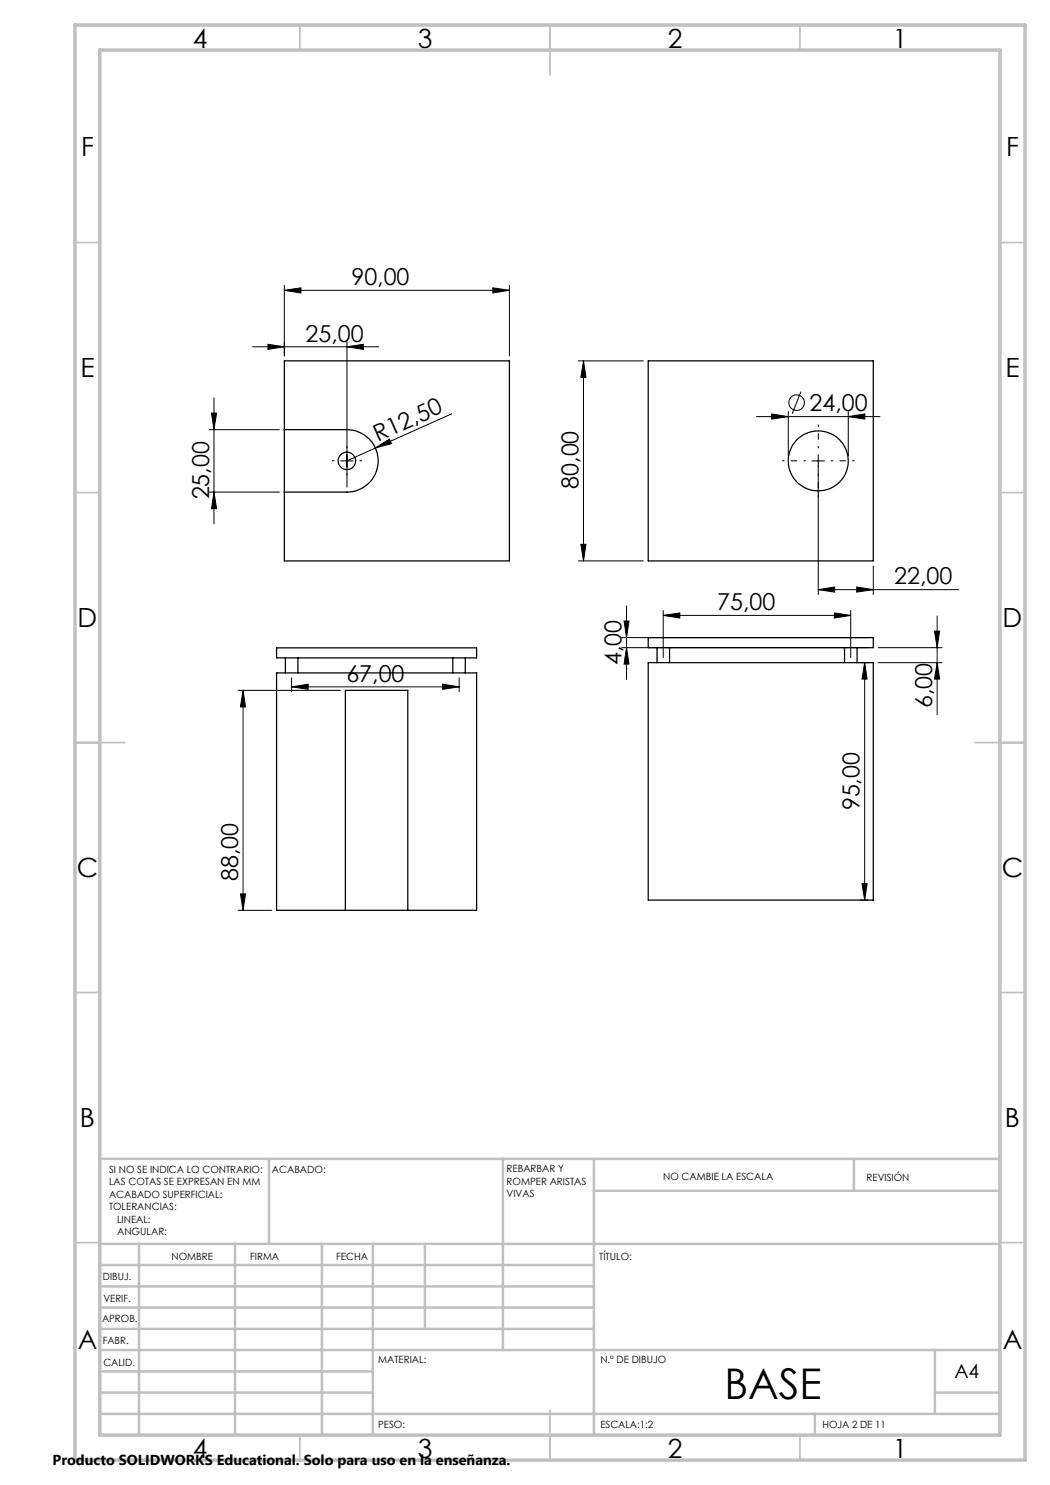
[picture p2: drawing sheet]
<svg xmlns="http://www.w3.org/2000/svg" width="210mm" height="297mm" viewBox="0 0 210 297" stroke-linecap="round" stroke-linejoin="round" font-family="sans-serif">
<g fill="none" stroke="#000" stroke-width=".25">
<path d="M56.9 72.2h45v40h-45zM129.6 72.2h45.1v40h-45.1zM56.9 85.9h12.5a6.2 6.2 0 0 1 6.2 6.3 6.2 6.2 0 0 1-6.2 6.2h-12.5M55.3 129.6h40v2h-40zM57.1 131.6v3M59.6 131.6v3M90.6 131.6v3M93.1 131.6v3M129.6 127.5h45.1v2h-45.1zM129.6 132.5h45.1v47.5h-45.1zM131.4 129.5v3M133.9 129.5v3"/>
<path d="M168.9 129.5v3M171.4 129.5v3M69.1 182.1h12.5M69.1 182.1h-13.8v-47.5h40v47.5h-13.7M69.1 182.1v-44h12.5v44"/>
<circle cx="69.4" cy="92.2" r="1.75"/>
<circle cx="163.6" cy="92.2" r="6"/>
</g>
<g fill="none" stroke="#000" stroke-width=".2">
<path d="M56.9 58.1l3.3-.5v1zM56.9 57.1v14.1M56.9 58.1h45M98.6 57.6l3.3 .5-3.3 .5zM101.9 57.1v14.1M42.8 79.6v25.2M50.5 69.4h25.2M53.6 68.9l3.3 .5-3.3 .5zM69.4 69.4l3.3-.5v1zM69.4 68.4v29M115.7 72.2h13M116.7 72.2l.5 3.3h-1z"/>
<path d="M116.7 72.2v40M160.2 78.3l-1.8 4.5M41.8 85.9h14.1M41.8 98.4h14.1M42.3 82.6h1l-.5 3.3zM42.8 98.4l.5 3.3h-1zM68.1 92.2h2.5M75.1 89.6l2.8-1.8 .4 .9zM75.1 89.6l-5.7 2.6M90.3 82.8l-15.2 6.8M151.3 83.3h24.7M154.3 82.8l3.4 .5-3.4 .5z"/>
<path d="M157.7 82.3v8.9M162.4 92.2h2.5M163.7 90.9v28M169.7 83.3l3.3-.5v1zM169.7 82.3v8.9M115.7 112.2h13M116.2 108.9h1l-.5 3.3zM163.7 117.9l3.2-.5v1zM163.7 117.9h28.1M171.3 117.4l3.4 .5-3.4 .5zM174.7 113.2v5.7M47.6 138.1h20.5"/>
<path d="M48.6 138.1l.5 3.3h-1zM48.6 138.1v44M58.3 137.4l3.3-.6v1.1zM58.3 135.6v2.8M58.3 137.4h33.5M88.5 136.8l3.3 .6-3.3 .5zM91.8 135.6v2.8M124.3 129.5h49.3M124.3 127.5h49.3M124.8 124.2h1l-.5 3.3zM125.3 129.5l.5 3.3h-1zM125.3 121.2v14.7"/>
<path d="M132.6 123.1l3.4-.5v1zM132.6 122.1v9.4M132.6 123.1h37.5M166.9 122.6l3.2 .5-3.2 .5zM170.1 122.1v9.4M171.9 132.5h1.7M172.9 132.5l.5 3.3h-1zM172.9 132.5v47.5M175.6 132.5h12.8M175.6 129.5h12.8M186.9 126.2h1l-.5 3.3zM187.4 132.5l.5 3.3h-1z"/>
<path d="M187.4 123.2v19.7M48.1 178.8h1l-.5 3.3zM172.4 176.7h1l-.5 3.3zM47.6 182.1h6.7M171.9 180h1.7"/>
<circle cx="159.3" cy="80.5" r="1.55"/>
</g>
<path d="M66.9 92.2h-.5M69.4 89.7v-.5M69.4 94.7v.5M71.9 92.2h.5" fill="none" stroke="#000" stroke-width=".2" stroke-dasharray="15.2 1.3 1.3 1.3" stroke-linecap="butt"/>
<path d="M161.2 92.2h-4.8M163.7 89.7v-4.8M163.7 94.7v4.7M166.2 92.2h4.7" fill="none" stroke="#000" stroke-width=".2" stroke-dasharray="15.2 1.3 1.3 1.3" stroke-dashoffset="14.8" stroke-linecap="butt"/>
<g fill="none" stroke="#c0c0c0" stroke-width=".35">
<path d="M60 5v5M110 5v10M160 5v5M15 48.5h5M200 48.5h5M15 98.5h5M200 98.5h5M15 148.5h10M195 148.5h10M15 198.5h5M200 198.5h5M15 248.5h5"/>
<path d="M200 248.5h5M60 287v5M110 282v10M160 287v5"/>
</g>
<g fill="none" stroke="#c0c0c0" stroke-width=".5">
<path d="M53.8 231.8v17M100.6 231.8v38.2M118.8 231.8v55.2M118.8 238.2h81.2M170.8 231.8v6.4M200 231.8h-180v55.2M20 248.8h180M20 257.3h98.8M20 253h98.8M27.8 248.8v38.2M47 248.8v38.2M64.4 248.8v38.2"/>
<path d="M74.6 248.8v38.2M85 248.8v17M20 265.8h98.8M20 261.5h98.8M20 278.5h54.6M20 274.3h54.6M20 270h180M187 278.5h13M187 270v12.8M20 282.8h180M163 282.8v4.2"/>
</g>
<path d="M15 5h190v287h-190zM20 10h180v277h-180z" fill="none" stroke="#c0c0c0" stroke-width=".7"/>
<g fill="#000">
<path d="M75.1 89.6l2.8-1.8 .4 .9z"/>
<path d="M56.9 58.1l3.3-.5v1zM98.6 57.6l3.3 .5-3.3 .5z"/>
<path d="M69.4 69.4l3.3-.5v1zM53.6 68.9l3.3 .5-3.3 .5z"/>
<path d="M116.7 72.2l.5 3.3h-1zM116.2 108.9h1l-.5 3.3zM42.3 82.6h1l-.5 3.3zM42.8 98.4l.5 3.3h-1z"/>
<path d="M154.3 82.8l3.4 .5-3.4 .5zM169.7 83.3l3.3-.5v1zM163.7 117.9l3.2-.5v1zM171.3 117.4l3.4 .5-3.4 .5zM132.6 123.1l3.4-.5v1zM166.9 122.6l3.2 .5-3.2 .5zM58.3 137.4l3.3-.6v1.1zM88.5 136.8l3.3 .6-3.3 .5z"/>
<path d="M172.4 176.7h1l-.5 3.3zM172.9 132.5l.5 3.3h-1zM125.3 129.5l.5 3.3h-1zM124.8 124.2h1l-.5 3.3zM187.4 132.5l.5 3.3h-1zM186.9 126.2h1l-.5 3.3zM48.1 178.8h1l-.5 3.3zM48.6 138.1l.5 3.3h-1z"/>
</g>
<text font-size="8.5" x="144.9" y="279.7">BASE</text>
<g font-size="5.3">
<text x="38.5" y="9.5">4</text>
<text x="83.5" y="9.5">3</text>
<text x="133.5" y="9.5">2</text>
<text x="178.5" y="9.5">1</text>
<text x="16.2" y="31.2">F</text>
<text x="201.2" y="31.2">F</text>
<text x="16.1" y="75.5">E</text>
<text x="201.1" y="75.5">E</text>
<text x="15.5" y="125.5">D</text>
<text x="200.5" y="125.5">D</text>
<text x="15.4" y="175.5">C</text>
<text x="200.4" y="175.5">C</text>
<text x="16" y="225.5">B</text>
<text x="201" y="225.5">B</text>
<text x="15.5" y="269.7">A</text>
<text x="200.5" y="269.7">A</text>
<text x="38.5" y="291.5">4</text>
<text x="83.5" y="291.5">3</text>
<text x="133.5" y="291.5">2</text>
<text x="178.5" y="291.5">1</text>
</g>
<g font-size="4.7">
<text x="70.3" y="57">90,00</text>
<text x="61.1" y="68.3">25,00</text>
<text x="161.9" y="82.2">24,00</text>
<text x="75.6" y="88.3" transform="rotate(-24 75.6 88.3)">R12,50</text>
<text x="41.8" y="99.9" transform="rotate(-90 41.8 99.9)">25,00</text>
<text x="115.7" y="97.8" transform="rotate(-90 115.7 97.8)">80,00</text>
<text x="178.8" y="116.9">22,00</text>
<text x="143.5" y="122.1">75,00</text>
<text x="69.3" y="136.3">67,00</text>
<text x="124.3" y="133" transform="rotate(-90 124.3 133)">4,00</text>
<text x="186.4" y="141.6" transform="rotate(-90 186.4 141.6)">6,00</text>
<text x="171.9" y="162.1" transform="rotate(-90 171.9 162.1)">95,00</text>
<text x="47.6" y="176.2" transform="rotate(-90 47.6 176.2)">88,00</text>
</g>
<text font-size="3.9" x="190.9" y="275.5">A4</text>
<text font-size="2.9" x="10.5" y="292.9">Producto SOLIDWORKS Educational. Solo para uso en la enseñanza.</text>
<g font-size="2">
<text x="21.8" y="234.6">SI NO SE INDICA LO CONTRARIO:</text>
<text x="21.8" y="237.1">LAS COTAS SE EXPRESAN EN MM</text>
<text x="21.8" y="239.6">ACABADO SUPERFICIAL:</text>
<text x="54.4" y="234.6">ACABADO:</text>
<text x="101.3" y="234.5">REBARBAR Y</text>
<text x="101.3" y="237">ROMPER ARISTAS</text>
<text x="101.3" y="239.5">VIVAS</text>
<text x="132.6" y="236">NO CAMBIE LA ESCALA</text>
<text x="173.3" y="236.2">REVISIÓN</text>
<text x="21.8" y="242.1">TOLERANCIAS:</text>
<text x="23.4" y="244.6">LINEAL:</text>
<text x="23.4" y="247.1">ANGULAR:</text>
<text x="34.3" y="252">NOMBRE</text>
<text x="50" y="251.9">FIRMA</text>
<text x="67.2" y="251.9">FECHA</text>
<text x="119.9" y="251.9">TÍTULO:</text>
<text x="20.6" y="256.1">DIBUJ.</text>
<text x="20.7" y="260.3">VERIF.</text>
<text x="20.4" y="264.4">APROB.</text>
<text x="20.5" y="268.8">FABR.</text>
<text x="20.7" y="273.1">CALID.</text>
<text x="75.6" y="272.5">MATERIAL:</text>
<text x="120.1" y="272.5">N.º DE DIBUJO</text>
<text x="75.6" y="285.5">PESO:</text>
<text x="120.1" y="285.6">ESCALA:1:2</text>
<text x="164.5" y="285.6">HOJA 2 DE 11</text>
</g>
</svg>
